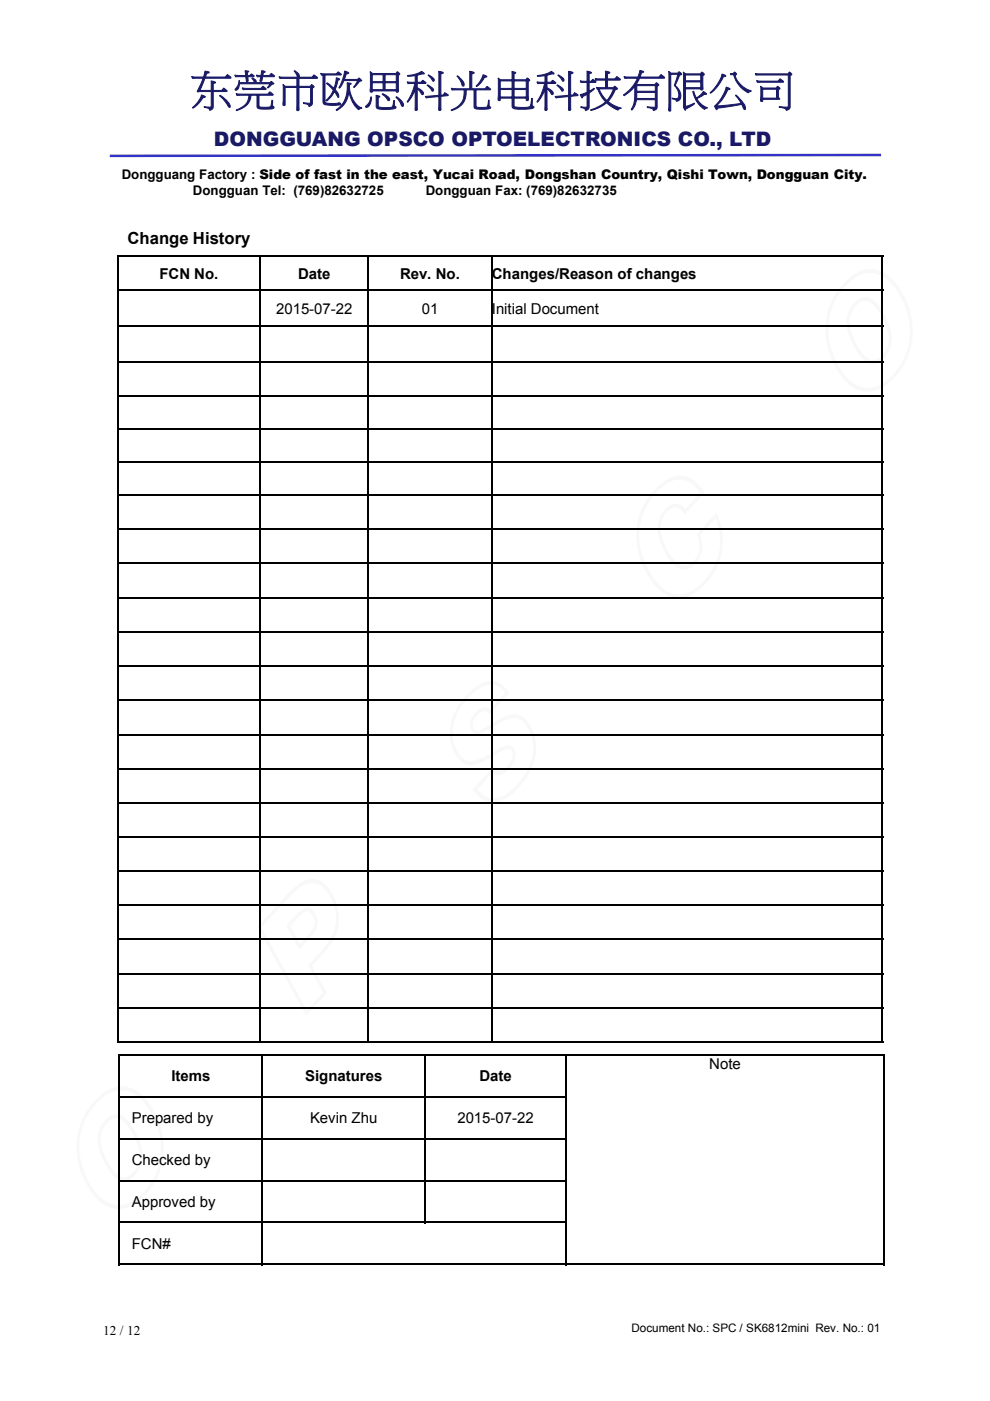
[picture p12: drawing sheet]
<svg xmlns="http://www.w3.org/2000/svg" width="210mm" height="297mm" viewBox="0 0 210 297" stroke-linecap="round" stroke-linejoin="round" font-family="sans-serif">
<path d="M23.3 32.8l163.6-.2v.5l-163.6 .2z" fill="#33c"/>
<path d="M22.3 237.6a2.71 2.71 0 0 1 4.5-.3 13.1 13.1 0 0 1 3.5 8.4 5.7 5.7 0 0 1-3.8 4.7 3.6 3.6 0 0 1-3.2-2.1 11 11 0 0 1-2.5-8l.7-1.7zM21 233.3a14.2 14.2 0 0 0 1.3 21.3 5.6 5.6 0 0 0 6.9-.7 14 14 0 0 0 2.4-18.7 7.5 7.5 0 0 0-5.7-4 6.6 6.6 0 0 0-4.9 2.1zM22.7 238.1a5.3 5.3 0 0 0-.9 6 10 10 0 0 0 3.8 5.4 2.38 2.38 0 0 0 2.7-1 5.3 5.3 0 0 0 .9-5.9 10.1 10.1 0 0 0-3.8-5.4 2.36 2.36 0 0 0-2.7 .9zM20.8 232.7a6.3 6.3 0 0 1 8.1-1.5 15.1 15.1 0 0 1 .6 23.4 6.2 6.2 0 0 1-9.4-.9 15.4 15.4 0 0 1-1.2-18.8zM61.3 189.3a7.1 7.1 0 0 1 5.3-2.9 5.2 5.2 0 0 1 3.9 3.2 9.9 9.9 0 0 1-1.7 12.3l-2.6 2.9 3.1 5.7-4.4 4.8-10.3-18.8zM61.7 189.9l-6.3 6.7 9.7 17.6 3.4-3.8-3.1-5.7 2.9-3.2a9.1 9.1 0 0 0 .8-12.8 3.8 3.8 0 0 0-5.9-.2zM63.1 193.7l.9-.8a1.49 1.49 0 0 1 2.5 .3 3.7 3.7 0 0 1-.2 5l-2.8 3.1-2.8-5.1zM63.5 194.2l-1.9 2.1 2 3.9 1.5-1.6a4.1 4.1 0 0 0 1.6-3.6l-.4-.8a1.27 1.27 0 0 0-1-1 1.27 1.27 0 0 0-1.3 .6zM99.6 146.7a6.1 6.1 0 0 1 5.6-2.2 5.2 5.2 0 0 1 2.8 2.4l-4.1 4.5a1.4 1.4 0 0 0-2.4 0 2.58 2.58 0 0 0-1 3.2 1.05 1.05 0 0 0 1.5 .2l2-1.2a9.3 9.3 0 0 1 5.3-2.2 4.7 4.7 0 0 1 3.6 3.3 10.9 10.9 0 0 1-2.4 11.7 9 9 0 0 1-5.9 3.7 5.1 5.1 0 0 1-4.3-2.7l4.3-4.7a1.64 1.64 0 0 0 2.7 .1 3.2 3.2 0 0 0 1.3-3.6 1.08 1.08 0 0 0-1.5-.2l-1.9 1a11.4 11.4 0 0 1-5.8 2.2 4.8 4.8 0 0 1-3.3-3.2 10.9 10.9 0 0 1 2.8-11.6zM99.7 147.5a10.1 10.1 0 0 0-3.1 11 3.8 3.8 0 0 0 3.4 2.9 18.8 18.8 0 0 0 6.2-2.9 2.36 2.36 0 0 1 2.5-.2 3.6 3.6 0 0 1-.9 4.9 2.21 2.21 0 0 1-3 .8l-.3-.3-3.3 3.7a4.4 4.4 0 0 0 6.6 .6 13.1 13.1 0 0 0 5.3-9.1 7.7 7.7 0 0 0-2.8-6.4 3.5 3.5 0 0 0-3.3 .3l-3.5 1.9a4.1 4.1 0 0 1-2.9 .8 2.69 2.69 0 0 1-.1-4 2.81 2.81 0 0 1 2.8-1.5l.6 .5 3.3-3.7a3.9 3.9 0 0 0-5.8-.7zM139.8 103.8a13.7 13.7 0 0 0-2.2 17.2 8.8 8.8 0 0 0 5.5 5 6.4 6.4 0 0 0 5.6-2.2 12 12 0 0 0 3-13.9l-3.2 3.6a5.6 5.6 0 0 1-2.6 7.1 3.6 3.6 0 0 1-3.9-1.9 10.8 10.8 0 0 1-2.4-7.9 5 5 0 0 1 3.7-4 2.51 2.51 0 0 1 2.1 1.1l3.1-3.4a4.9 4.9 0 0 0-8.1-1.3zM139.4 103.3a6.3 6.3 0 0 1 6.4-2.1 7.5 7.5 0 0 1 3.7 3.2l-4.3 4.7a2.17 2.17 0 0 0-1.8-1.5 2.17 2.17 0 0 0-2.1 1.1 5.4 5.4 0 0 0-.7 5.9 9.2 9.2 0 0 0 3.8 5.2 2.81 2.81 0 0 0 3.3-1.6 5.2 5.2 0 0 0 .1-4.9l4.1-4.5a13.2 13.2 0 0 1-5.9 17.6 6.1 6.1 0 0 1-7.1-2.2 15.4 15.4 0 0 1-1.4-18.7zM181.2 64.3a2.71 2.71 0 0 1 4.5-.3 13.1 13.1 0 0 1 3.4 8.4 5.7 5.7 0 0 1-3.7 4.8 3.6 3.6 0 0 1-3.3-2.2 11 11 0 0 1-2.4-8l.7-1.7zM179.9 60a14.2 14.2 0 0 0 1.3 21.4 5.6 5.6 0 0 0 6.9-.7 14 14 0 0 0 2.3-18.8 7.4 7.4 0 0 0-5.6-4 6.6 6.6 0 0 0-4.9 2.1zM181.5 64.9a5.3 5.3 0 0 0-.8 5.9 10 10 0 0 0 3.8 5.4 2.36 2.36 0 0 0 2.7-1 5.3 5.3 0 0 0 .8-5.9 10 10 0 0 0-3.8-5.4 2.34 2.34 0 0 0-2.7 1zM179.7 59.4a6.3 6.3 0 0 1 8-1.4 15.6 15.6 0 0 1 5.8 10.8 13.9 13.9 0 0 1-7.4 13.9 6.2 6.2 0 0 1-7.1-2.3 15.4 15.4 0 0 1-1.3-18.8z" fill="#f8f8f8"/>
<g fill="none" stroke="#000" stroke-width=".28">
<path d="M55.2 54.1v167M78.1 54.1v167M104.3 54.1v167M24.8 69.2h162.5M24.8 76.8h162.5M24.8 90.9h162.5M24.8 98h162.5M24.8 112.1h162.5M24.8 126.8h162.5M24.8 141.2h162.5M24.8 148.5h162.5M24.8 163h162.5"/>
<path d="M24.8 170.2h162.5M24.8 191.9h162.5M24.8 213.7h162.5M25.1 232.5h95.1M55.7 223.5v44.8M90.2 223.5v35.8M25.1 259.2h95.1"/>
</g>
<g fill="none" stroke="#000" stroke-width=".25">
<path d="M24.8 61.5h162.5M24.8 83.9h162.5M24.8 105.1h162.5M24.8 119.3h162.5M24.8 134h162.5M24.8 155.8h162.5M24.8 177.5h162.5M24.8 184.7h162.5M24.8 199.2h162.5M24.8 206.4h162.5M120.1 223.5v44.8M25.1 241.4h95.1"/>
<path d="M25.1 250.4h95.1"/>
</g>
<path d="M24.8 54.3h162.5M25 54.1v167M187.1 54.1v167M24.8 220.9h162.5M25.1 223.6h162.6M187.5 223.5v44.8M25.1 268.1h162.6" fill="none" stroke="#000" stroke-width=".36"/>
<path d="M25.3 223.5v44.8" fill="none" stroke="#000" stroke-width=".34"/>
<text font-size="9.2" fill="#191965" x="40.3" y="22">东莞市欧思科光电科技有限公司</text>
<text font-size="4.2" fill="#191965" x="45.4" y="30.9">DONGGUANG OPSCO OPTOELECTRONICS CO., LTD</text>
<text font-size="3.5" x="27.1" y="51.7">Change History</text>
<g font-size="3.2">
<text x="33.8" y="59.1">FCN No.</text>
<text x="63.2" y="59.1">Date</text>
<text x="84.9" y="59.1">Rev. No.</text>
<text x="104.3" y="59.1">Changes/Reason of changes</text>
<text x="58.6" y="66.5">2015-07-22</text>
<text x="89.5" y="66.5">01</text>
<text x="104.3" y="66.5">Initial Document</text>
<text x="150.4" y="226.7">Note</text>
<text x="36.3" y="229.3">Items</text>
<text x="64.7" y="229.3">Signatures</text>
<text x="101.7" y="229.3">Date</text>
<text x="28" y="238.2">Prepared by</text>
<text x="65.8" y="238.2">Kevin Zhu</text>
<text x="97" y="238.2">2015-07-22</text>
<text x="28" y="247.1">Checked by</text>
<text x="28" y="255.9">Approved by</text>
<text x="28" y="264.8">FCN#</text>
</g>
<g font-size="2.8">
<text x="25.8" y="37.9">Dongguang Factory : Side of fast in the east, Yucai Road, Dongshan Country, Qishi Town, Dongguan City.</text>
<text x="40.9" y="41.3">Dongguan Tel: (769)82632725</text>
<text x="90.3" y="41.3">Dongguan Fax: (769)82632735</text>
<text x="21.9" y="283.1">12 / 12</text>
</g>
<text font-size="2.5" x="133.9" y="282.3">Document No.: SPC / SK6812mini Rev. No.: 01</text>
</svg>
